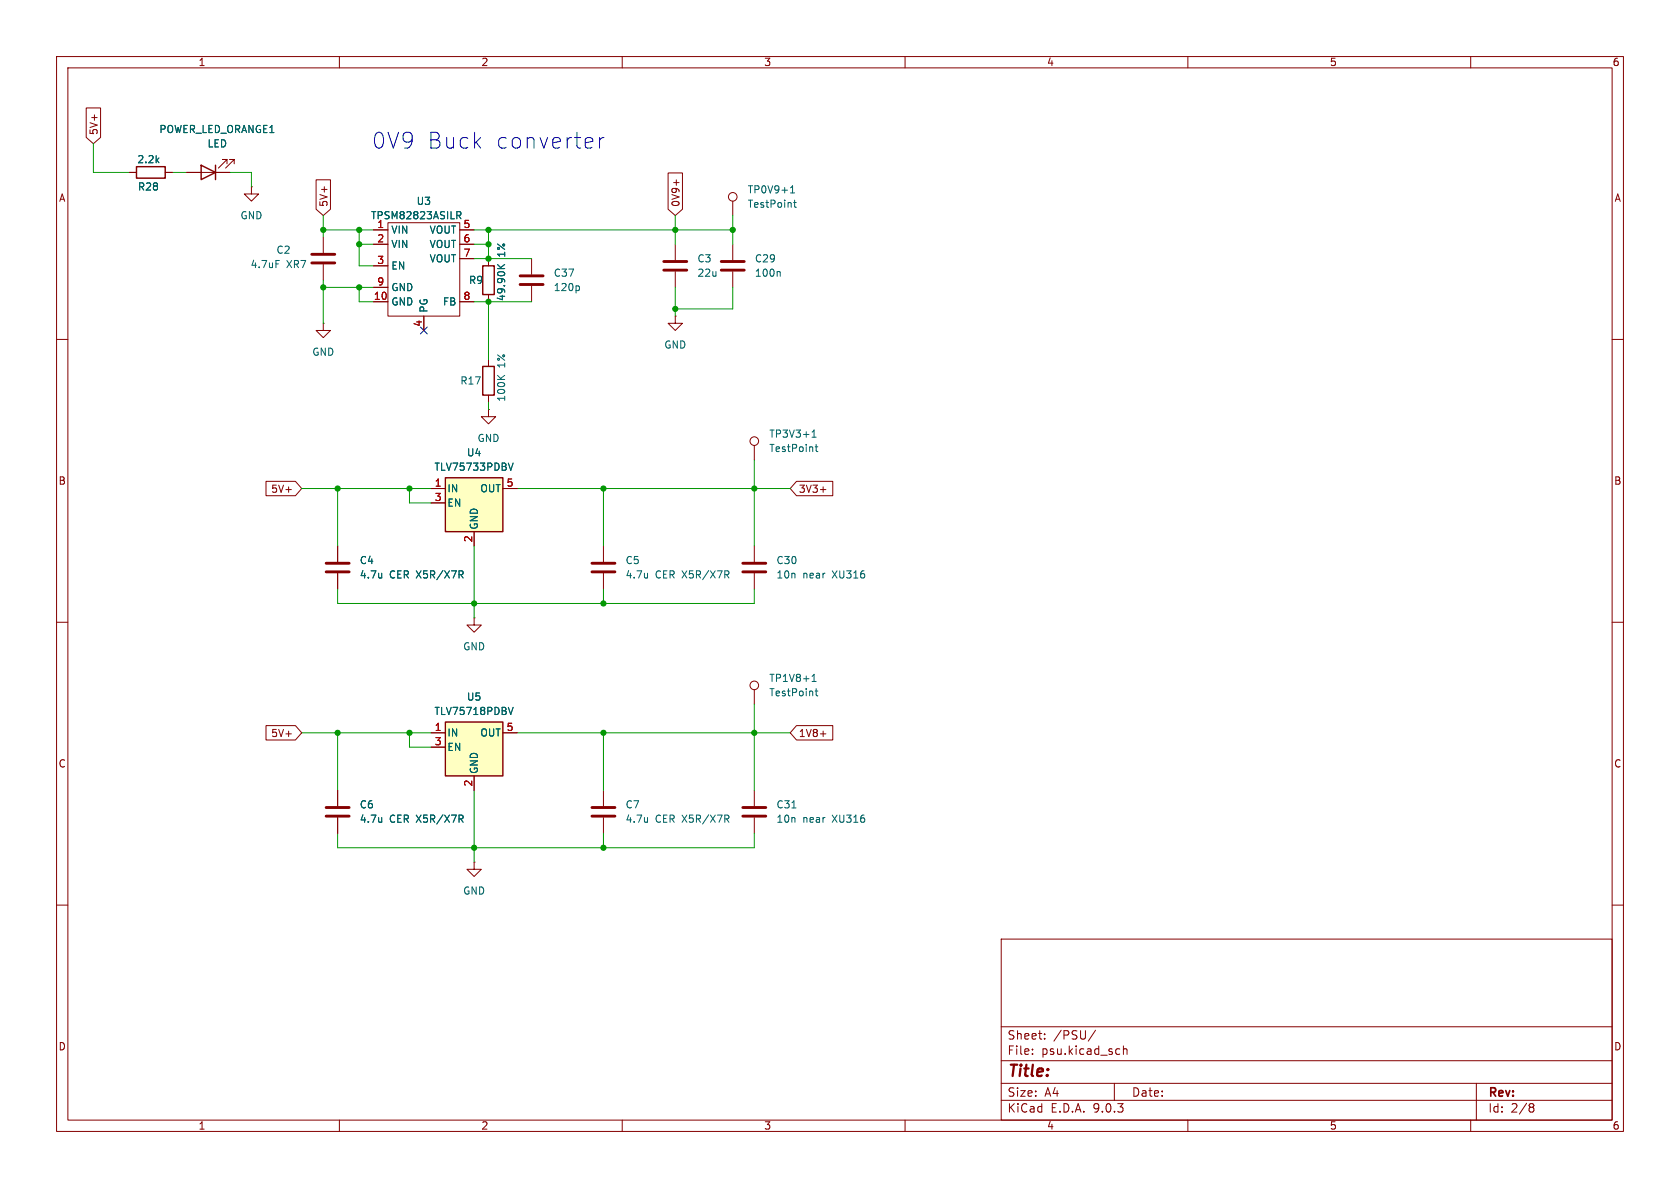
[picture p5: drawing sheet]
<svg xmlns="http://www.w3.org/2000/svg" width="297mm" height="210mm" viewBox="0 0 297 210" stroke-linecap="round" stroke-linejoin="round" font-family="sans-serif">
<g fill="none" stroke="#840000" stroke-width=".18">
<path d="M10 10h277v190h-277zM12 12h273v186h-273zM60 10v2M110 10v2M160 10v2M210 10v2M260 10v2M10 60h2M285 60h2M10 110h2M285 110h2M10 160h2"/>
<path d="M177 166h108v32h-108zM285 160h2M60 198v2M110 198v2M160 198v2M177 194.5h108M177 191.5h108M177 187.5h108M177 181.5h108M182.5 186.3v.1M182.5 185.5v.1M184.7 183.6v.1"/>
<path d="M184.7 182.8v.1M193.7 182.1l-1.3 2M197 191.5v3M197.8 185.4l.2 .1M198 186.3l-.2 .1M198.6 184.9v1.5M198.6 185.5l.2-.1 .4 .1v.9M210 198v2M260 198v2M261 191.5v6.5M270.6 195.1l.4 .1 .2 .2-.3 .3M270.6 195.7h.3"/>
<path d="M270.9 195.7l.2 .2 .1 .4-.2 .2-.4 .1"/>
</g>
<path d="M78.7 127.6h10.2v9.6h-10.2z" fill="#ffffc2"/>
<path d="M24.1 29.5h5.1v2h-5.1zM85.3 47h2.1v5.1h-2.1zM85.3 64.8h2.1v5.1h-2.1zM78.7 127.6h10.2v9.6h-10.2z" fill="none" stroke="#840000" stroke-width=".25"/>
<g fill="none" stroke="#840000" stroke-width=".18">
<path d="M22.9 30.5h1.2M29.2 30.5h1.3M86.4 45.7v1.3M86.4 52.1v1.2M94 45.7v2.8M94 50.5v2.8M119.4 55.9v1.3h1.2l-1.2 1.2-1.3-1.2h1.3M119.4 55.9h.1M119.4 43.2v2.8M119.4 48v2.8M129.5 43.2v2.8M129.5 48v2.8"/>
<path d="M86.4 72.4v1.3h1.2l-1.2 1.2-1.3-1.2h1.3M86.4 72.4h.1M86.4 63.5v1.3M86.4 69.9v1.2M106.7 96.5v2.8M106.7 101.3v2.8M76.2 129.5h2.5M76.2 132.1h2.5M83.8 137.2v2.5M88.9 129.5h2.5M106.7 139.7v2.8M133.3 121.9v2.6"/>
<path d="M133.3 139.7v2.8M83.8 152.4v1.3h1.3l-1.3 1.2-1.3-1.2h1.3M83.8 152.4h.1M106.7 144.5v2.8M133.3 144.5v2.8"/>
<circle cx="133.3" cy="121.2" r=".76"/>
</g>
<g fill="none" stroke="#006464" stroke-width=".18">
<path d="M88 46.8l.7 .7M89.2 46.8l-.7 .5M102.2 50.5l.2 .3v.3l-.2 .3M137.8 48l.1 .2v.6M88 66.4l.7 .7M89.2 66.4l-.7 .5M114.5 101.3v.9M114.5 102.1h-.1M128.4 101.6l.5 .6M128.6 100.9l.3 .3-.1 .3-.2 .1M143.6 119.6l.3-.4v1.3M89.9 125l.4 1.3 .4-1.3"/>
<path d="M143.6 120.5h.7M144.1 122.2h.5M144.3 121.7v1.1l.3 .2M114.5 144.5v.9M114.5 145.2l-.1 .1M128.4 144.8l.5 .6M128.6 144.1l.3 .2-.1 .3-.2 .2M140 142.8h.7"/>
</g>
<path d="M91.9 48.8h4.1M91.9 50.3h4.1M117.3 46.2h4.1M117.3 47.8h4.1M127.5 46.2h4.1M127.5 47.8h4.1M104.6 99.6h4.1M104.6 101.1h4.1M104.6 142.7h4.1M104.6 144.3h4.1M131.3 142.7h4.1M131.3 144.3h4.1" fill="none" stroke="#840000" stroke-width=".51"/>
<path d="M78.7 84.5h10.2v9.5h-10.2z" fill="#ffffc2"/>
<path d="M35.6 29.2l2.5 1.3-2.5 1.3zM38.1 29.2v2.6M78.7 84.5h10.2v9.5h-10.2z" fill="none" stroke="#840000" stroke-width=".25"/>
<g fill="none" stroke="#840000" stroke-width=".18">
<path d="M15.2 19.1h2.6v5.2l-1.3 1.1-1.3-1.1zM22.9 30.5h1.2M29.2 30.5h1.3M33 30.5h7.6M40.1 29v-.8h-.7h.7l-1.5 1.5M41.4 29v-.8h-.8h.8l-1.5 1.5M44.4 33v1.3h1.3l-1.3 1.3-1.2-1.3h1.2M44.4 33h.1M55.9 31.8h2.5v5.2l-1.3 1.1-1.2-1.1zM68.6 39.4h12.7v16.5h-12.7zM118.1 30.6h2.6v6.4l-1.3 1.1-1.3-1.1zM119.6 31.8v1"/>
<path d="M129.5 35.6v2.5M57.1 57.2v1.2h1.3l-1.3 1.3-1.2-1.3h1.2M57.1 57.2h.1M57.1 41.9v2.8M57.1 46.7v2.8M66 40.6h2.6M66 43.2h2.6M66 47h2.6M66 50.8h2.6M66 53.3h2.6M74.9 55.9v2.5M81.3 40.6h2.5"/>
<path d="M81.3 43.2h2.5M81.3 53.3h2.5M81.3 45.7h2.5M86.4 45.7v1.3M86.4 52.1v1.2M133.3 78.7v2.6M47 85.1h5.2l1.1 1.3-1.1 1.2h-5.2zM59.7 96.5v2.8M76.2 86.4h2.5M76.2 88.9h2.5M83.8 94v2.5M88.9 86.4h2.5"/>
<path d="M133.3 96.5v2.8M140.8 85.1h6.4v2.5h-6.4l-1.1-1.2zM145 86.5h1M59.7 101.3v2.8M83.8 109.2v1.3h1.3l-1.3 1.3-1.3-1.3h1.3M83.8 109.2h.1M133.3 101.3v2.8M47 128.3h5.2l1.1 1.2-1.1 1.3h-5.2zM59.7 139.7v2.8M76.2 129.5h2.5M76.2 132.1h2.5M83.8 137.2v2.5"/>
<path d="M88.9 129.5h2.5M140.8 128.3h6.4v2.5h-6.4l-1.1-1.3zM145 129.7h1M59.7 144.5v2.8"/>
<circle cx="129.5" cy="34.8" r=".76"/>
<circle cx="133.3" cy="78" r=".76"/>
</g>
<g fill="none" stroke="#006464" stroke-width=".18">
<path d="M80.8 37.4h.4l.3 .3-.1 .3-.6 .1M81.1 38.1l.4 .6M139.8 34.1h.7M139.8 33.2l.3-.4v1.3M140.3 35.8h.5M140.5 35.4v1.1l.3 .1M48.8 46h.6M88 46.8l.7 .7M89.2 46.8l-.7 .5M143.6 77.3h.7M143.6 76.4l.3-.4v1.3M144.1 79h.5"/>
<path d="M144.3 78.6v1l.3 .2M89.9 81.9l.4 1.2 .4-1.2M67.5 101.3v.9M67.5 102.1h-.1M81.5 101.6l.4 .6M81.6 100.9l.3 .3-.1 .3-.2 .1M89.9 125l.4 1.3 .4-1.3M67.5 144.5v.9M67.5 145.2l-.1 .1M81.5 144.8l.4 .6M81.6 144.1l.3 .2-.1 .3-.2 .2"/>
</g>
<path d="M55.1 45h4.1M55.1 46.5h4.1M57.7 99.6h4M131.3 99.6h4.1M57.7 101.1h4M131.3 101.1h4.1M57.7 142.7h4M57.7 144.3h4" fill="none" stroke="#840000" stroke-width=".51"/>
<g fill="none" stroke="#009600" stroke-width=".18">
<path d="M16.5 25.4v5.1h6.4M30.5 30.5h2.5M40.6 30.5h3.8v2.5M57.1 38.1v3.8M119.4 38.1v5.1M129.5 38.1v5.1M57.1 40.6h8.9M57.1 49.5v7.7M57.1 50.8h8.9M63.5 43.2h2.5M63.5 40.6v6.4h2.5M63.5 50.8v2.5h2.5"/>
<path d="M83.8 45.7h10.2M83.8 40.6h45.7M83.8 43.2h2.6M83.8 53.3h10.2M86.4 40.6v5.1M86.4 53.3v10.2M119.4 50.8v5.1M129.5 50.8v3.8h-10.1M86.4 71.1v1.3M53.3 86.4h22.9M59.7 86.4v10.1M72.4 86.4v2.5h3.8"/>
<path d="M83.8 96.5v12.7M91.4 86.4h48.3M106.7 86.4v10.1M133.3 81.3v15.2M59.7 104.1v2.6h73.6v-2.6M106.7 104.1v2.6M53.3 129.5h22.9M59.7 129.5v10.2M72.4 129.5v2.6h3.8M83.8 139.7v12.7M91.4 129.5h48.3M106.7 129.5v10.2"/>
<path d="M133.3 124.5v15.2M59.7 147.3v2.6h73.6v-2.6M106.7 147.3v2.6"/>
</g>
<path d="M74.3 57.8l1.2 1.2M75.5 57.8l-1.2 1.2" fill="none" stroke="#000084" stroke-width=".18"/>
<path d="M106 24.3v1.9M106.8 24.3a.71 .71 0 0 0-.8 .6" fill="none" stroke="#0000c2" stroke-width=".18"/>
<g fill="#009600" stroke="#009600" stroke-width=".18">
<circle cx="86.4" cy="40.6" r=".46"/>
<circle cx="86.4" cy="43.2" r=".46"/>
<circle cx="129.5" cy="40.6" r=".46"/>
<circle cx="119.4" cy="54.6" r=".46"/>
<circle cx="86.4" cy="45.7" r=".46"/>
<circle cx="119.4" cy="40.6" r=".46"/>
<circle cx="133.3" cy="86.4" r=".46"/>
<circle cx="106.7" cy="86.4" r=".46"/>
<circle cx="72.4" cy="129.5" r=".46"/>
<circle cx="59.7" cy="129.5" r=".46"/>
<circle cx="83.8" cy="106.7" r=".46"/>
<circle cx="59.7" cy="86.4" r=".46"/>
<circle cx="72.4" cy="86.4" r=".46"/>
<circle cx="57.1" cy="50.8" r=".46"/>
<circle cx="63.5" cy="50.8" r=".46"/>
<circle cx="63.5" cy="43.2" r=".46"/>
<circle cx="57.1" cy="40.6" r=".46"/>
<circle cx="63.5" cy="40.6" r=".46"/>
<circle cx="86.4" cy="53.3" r=".46"/>
<circle cx="106.7" cy="149.9" r=".46"/>
<circle cx="106.7" cy="129.5" r=".46"/>
<circle cx="106.7" cy="106.7" r=".46"/>
<circle cx="83.8" cy="149.9" r=".46"/>
<circle cx="133.3" cy="129.5" r=".46"/>
</g>
<g font-size="3.9" fill="#0000c2">
<text x="65.7" y="26.5">0V9</text>
<text x="75.5" y="26.5">Buck</text>
<text x="87.5" y="26.5">converter</text>
</g>
<text font-size="2.8" fill="#840000" x="178" y="190.9">Title:</text>
<g font-size="2.1" fill="#840000">
<text x="178" y="184">Sheet:</text>
<text x="186.2" y="184">/PSU/</text>
<text x="178" y="186.7">File:</text>
<text x="184.1" y="186.7">psu.kicad_sch</text>
<text x="178" y="196.9">KiCad</text>
<text x="178" y="194.1">Size:</text>
<text x="184.7" y="194.1">A4</text>
<text x="185.7" y="196.9">E.D.A.</text>
<text x="193.3" y="196.9">9.0.3</text>
<text x="200" y="194.1">Date:</text>
<text x="263" y="194.3">Rev:</text>
<text x="263" y="196.9">Id:</text>
<text x="267.1" y="196.9">2/8</text>
</g>
<g font-size="1.8" fill="#840000">
<text x="35" y="11.9">1</text>
<text x="85" y="11.9">2</text>
<text x="135" y="11.9">3</text>
<text x="185" y="11.9">4</text>
<text x="235" y="11.9">5</text>
<text x="285" y="11.9">6</text>
<text x="17.5" y="24" transform="rotate(-90 17.5 24)">5V+</text>
<text x="10.3" y="35.9">A</text>
<text x="285.3" y="35.9">A</text>
<text x="58.1" y="36.7" transform="rotate(-90 58.1 36.7)">5V+</text>
<text x="120.3" y="36.7" transform="rotate(-90 120.3 36.7)">0V9+</text>
<text x="10.3" y="85.9">B</text>
<text x="47.8" y="87.3">5V+</text>
<text x="141.1" y="87.3">3V3+</text>
<text x="285.3" y="85.9">B</text>
<text x="47.8" y="130.5">5V+</text>
<text x="141.1" y="130.5">1V8+</text>
<text x="10.3" y="135.9">C</text>
<text x="285.3" y="135.9">C</text>
<text x="10.3" y="185.9">D</text>
<text x="285.3" y="185.9">D</text>
<text x="35" y="199.9">1</text>
<text x="85" y="199.9">2</text>
<text x="135" y="199.9">3</text>
<text x="185" y="199.9">4</text>
<text x="235" y="199.9">5</text>
<text x="285" y="199.9">6</text>
</g>
<g font-size="1.8" fill="#006464">
<text x="28.1" y="23.7">POWER_LED_ORANGE1</text>
<text x="24.2" y="29.1">2.2k</text>
<text x="36.6" y="26.3">LED</text>
<text x="24.3" y="33.9">R28</text>
<text x="132.1" y="34.4">TP0V9+1</text>
<text x="42.4" y="39">GND</text>
<text x="65.5" y="39">TPSM82823ASILR</text>
<text x="69.1" y="41.5">VIN</text>
<text x="73.6" y="36.4">U3</text>
<text x="75.9" y="41.5">VOUT</text>
<text x="132.1" y="36.9">TestPoint</text>
<text x="44.2" y="47.6">4.7uF</text>
<text x="48.8" y="45.1">C2</text>
<text x="50.6" y="47.6">XR7</text>
<text x="69.1" y="44">VIN</text>
<text x="69.1" y="47.9">EN</text>
<text x="75.9" y="44">VOUT</text>
<text x="75.9" y="46.6">VOUT</text>
<text x="89.5" y="45.4" transform="rotate(-90 89.5 45.4)">1%</text>
<text x="123.2" y="46.6">C3</text>
<text x="133.4" y="46.6">C29</text>
<text x="69.1" y="51.7">GND</text>
<text x="82.8" y="50.4">R9</text>
<text x="89.5" y="53.3" transform="rotate(-90 89.5 53.3)">49.90K</text>
<text x="97.8" y="51.7">120p</text>
<text x="97.8" y="49.1">C37</text>
<text x="123.2" y="49.1">22u</text>
<text x="133.4" y="49.1">100n</text>
<text x="69.1" y="54.2">GND</text>
<text x="75.8" y="55.4" transform="rotate(-90 75.8 55.4)">PG</text>
<text x="78.2" y="54.2">FB</text>
<text x="55.1" y="63.1">GND</text>
<text x="89.5" y="65" transform="rotate(-90 89.5 65)">1%</text>
<text x="117.3" y="61.8">GND</text>
<text x="81.3" y="68.2">R17</text>
<text x="89.5" y="71.1" transform="rotate(-90 89.5 71.1)">100K</text>
<text x="135.9" y="77.6">TP3V3+1</text>
<text x="76.7" y="83.4">TLV75733PDBV</text>
<text x="82.4" y="80.9">U4</text>
<text x="84.3" y="78.3">GND</text>
<text x="135.9" y="80.1">TestPoint</text>
<text x="79" y="87.2">IN</text>
<text x="79" y="89.8">EN</text>
<text x="84.8" y="87.2">OUT</text>
<text x="84.7" y="93.7" transform="rotate(-90 84.7 93.7)">GND</text>
<text x="63.5" y="99.9">C4</text>
<text x="110.5" y="99.9">C5</text>
<text x="137.2" y="99.9">C30</text>
<text x="63.5" y="102.5">4.7u</text>
<text x="68.9" y="102.5">CER X5R/X7R</text>
<text x="110.5" y="102.5">4.7u</text>
<text x="115.8" y="102.5">CER X5R/X7R</text>
<text x="137.2" y="102.5">10n</text>
<text x="141.9" y="102.5">near</text>
<text x="147.3" y="102.5">XU316</text>
<text x="81.8" y="115.2">GND</text>
<text x="82.4" y="124.1">U5</text>
<text x="135.9" y="120.8">TP1V8+1</text>
<text x="135.9" y="123.3">TestPoint</text>
<text x="76.7" y="126.6">TLV75718PDBV</text>
<text x="79" y="130.4">IN</text>
<text x="84.8" y="130.4">OUT</text>
<text x="79" y="132.9">EN</text>
<text x="84.7" y="136.9" transform="rotate(-90 84.7 136.9)">GND</text>
<text x="63.5" y="143.1">C6</text>
<text x="110.5" y="143.1">C7</text>
<text x="137.2" y="143.1">C31</text>
<text x="63.5" y="145.6">4.7u</text>
<text x="68.9" y="145.6">CER X5R/X7R</text>
<text x="110.5" y="145.6">4.7u</text>
<text x="115.8" y="145.6">CER X5R/X7R</text>
<text x="137.2" y="145.6">10n</text>
<text x="141.9" y="145.6">near</text>
<text x="147.3" y="145.6">XU316</text>
<text x="81.8" y="158.3">GND</text>
</g>
<g font-size="1.8" fill="#a90000">
<text x="66.6" y="40.4">1</text>
<text x="81.8" y="40.4">5</text>
<text x="66.6" y="42.9">2</text>
<text x="66.6" y="46.7">3</text>
<text x="81.8" y="42.9">6</text>
<text x="81.8" y="45.5">7</text>
<text x="66" y="53.1">10</text>
<text x="66.6" y="50.5">9</text>
<text x="81.8" y="53.1">8</text>
<text x="74.7" y="57.9" transform="rotate(-90 74.7 57.9)">4</text>
<text x="76.8" y="86.1">1</text>
<text x="76.8" y="88.6">3</text>
<text x="89.5" y="86.1">5</text>
<text x="83.6" y="96" transform="rotate(-90 83.6 96)">2</text>
<text x="76.8" y="129.3">1</text>
<text x="76.8" y="131.8">3</text>
<text x="89.5" y="129.3">5</text>
<text x="83.6" y="139.1" transform="rotate(-90 83.6 139.1)">2</text>
</g>
</svg>
